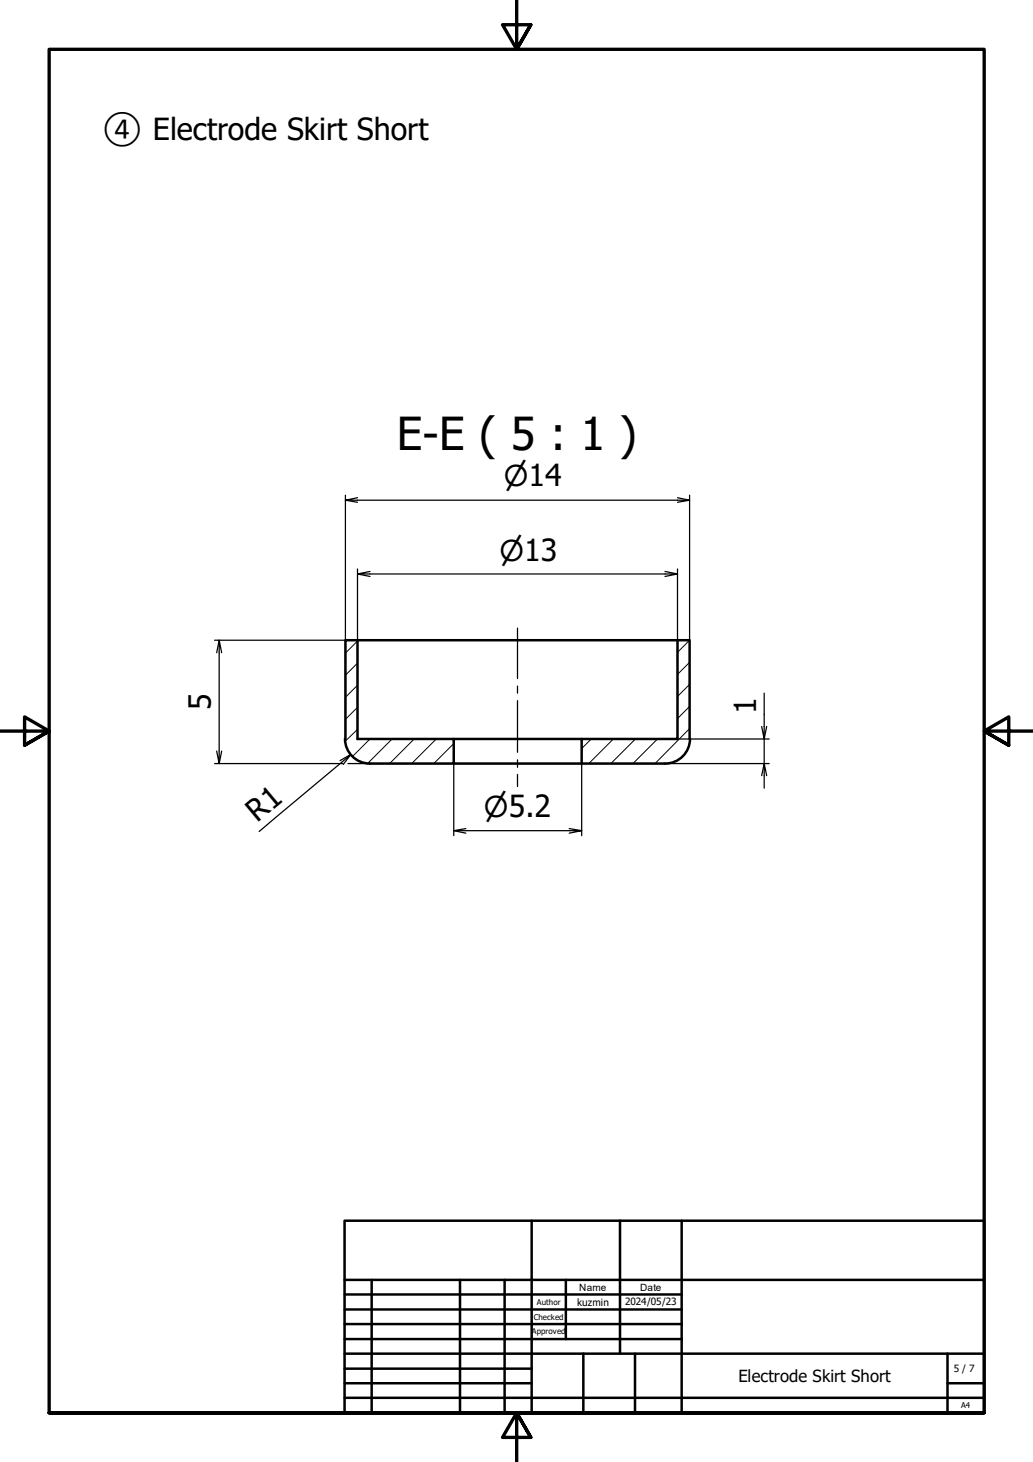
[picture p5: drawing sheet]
<svg xmlns="http://www.w3.org/2000/svg" width="210mm" height="297mm" viewBox="0 0 210 297" stroke-linecap="round" stroke-linejoin="round" font-family="sans-serif">
<!-- layer: Hatch (ISO) -->
<g fill="none" stroke="#000" stroke-width=".2">
<path d="M72.6 139.2l-2.4 2.5M72.6 134.7l-2.4 2.5M72.6 130.2l-2.4 2.5M140.1 139.1l-2.4 2.4M140.1 134.6l-2.4 2.4M140.1 130.1l-2.4 2.4M72.6 148.2l-2.4 2.4M72.6 143.7l-2.4 2.5M75.2 150.1l-3.6 3.6M79.7 150.1l-4.9 5M84.2 150.1l-5 5M88.6 150.1l-4.9 5"/>
<path d="M92.2 151.1l-4.1 4M120.1 150.1l-1.9 2M124.6 150.1l-5 5M129.1 150.1l-5 5M133.6 150.1l-5 5M140.1 148l-7 7.1M140.1 143.5l-2.4 2.5"/>
</g>
<!-- layer: Visible (ISO) -->
<path d="M72.6 130.1h65.1M137.7 130.1v20h-19.5v5h16.9M137.7 130.1h2.4v20M70.1 150.1a5 5 0 0 0 5 5M70.2 150.1v-20h2.4v20h19.6v5h-17M92.2 155.1h26M92.2 150.1h26M140.2 150.1a5 5 0 0 1-5 5" fill="none" stroke="#000" stroke-width=".51"/>
<!-- layer: Border (ISO) -->
<path d="M105 0v10l-2.9-5h5.8l-2.9 5 2.9-5M0 148.5h10l-5-2.8v5.7l5-2.9-5 2.9M210 148.5h-10l5-2.8v5.7l-5-2.9 5 2.9M10 287v-277h190v277h-190h190M107.9 292l-2.9-5 2.9 5h-5.8l2.9-5v10" fill="none" stroke="#000" stroke-width=".68"/>
<!-- layer: Title (ISO) -->
<g fill="none" stroke="#000" stroke-width=".51">
<path d="M70 248h130v39h-130zM108 248v39M126 248v27M138.5 248v39M70 275h130M70 263h68.5M70 266.1h68.5M70 269h68.5M70 272.1h68.5M70 278.1h38M70 260h130M75.5 260v27"/>
<path d="M93.5 260v27M102.5 260v27M115 260v12.1M118.5 275v12M129 275v12M192.5 275v12M70 281h38M70 284h130M192.5 281h7.5"/>
</g>
<!-- layer: Centerline (ISO) -->
<path d="M105.2 127.6v10.3M105.2 139.4v1.4M105.2 142.4v10.5M105.2 154.4v1.5M105.2 157.3v2.5" fill="none" stroke="#000" stroke-width=".25"/>
<!-- layer: Dimension (ISO) -->
<g fill="none" stroke="#000" stroke-width=".25">
<path d="M70.2 101.6l2.4 .5M70.2 100.6v29.5M72.6 101.1l-2.4 .5h69.9l-2.4 .5M72.6 115.6v14.5h-29M72.6 116.6l2.6 .5M75.2 116.1l-2.6 .5h65.1l-2.6 .5M135.1 116.1l2.6 .5M137.7 101.1l2.4 .5M137.7 115.6v14.5M140.1 100.6v29.5M44.5 130.1l-.5 2.5M45 132.6l-.5-2.5v25l-.5-2.5"/>
<path d="M43.6 155.1h26.1M45 152.6l-.5 2.5M69.8 155.3l1.5-2-18.6 15.6M70.7 155.1h4.5M71.3 153.3l-2.2 1.2M92.2 155.1v14.7M118.2 155.1v14.7M135.1 155.1h21.2M137.7 150.1h18.6M155.3 140.8v9.3l-.5-2.5M155.8 157.6l-.5-2.5v5M155.8 147.6l-.5 2.5v5l-.5 2.5"/>
<path d="M92.2 168.8l2.5 .5M94.7 168.3l-2.5 .5h26l-2.5 .5M115.7 168.3l2.5 .5"/>
</g>
<text font-size="9.2" x="80.6" y="91.4">E-E ( 5 : 1 )</text>
<g font-size="6.2">
<text x="20.7" y="28.4">④ Electrode Skirt Short</text>
<text x="42.8" y="144.3" transform="rotate(-90 42.8 144.3)">5</text>
<text x="153.7" y="145.1" transform="rotate(-90 153.7 145.1)">1</text>
<text x="52.2" y="167.2" transform="rotate(-40 52.2 167.2)">R1</text>
</g>
<g font-size="5.8">
<text x="102.4" y="98.8">⌀14</text>
<text x="101.5" y="113.9">⌀13</text>
<text x="98.3" y="166.1">⌀5.2</text>
</g>
<text font-size="3.4" x="150" y="280.8">Electrode Skirt Short</text>
<g font-size="2">
<text x="117.7" y="262.2">Name</text>
<text x="130" y="262.2">Date</text>
<text x="117.3" y="265.3">kuzmin</text>
<text x="127" y="265.1">2024/05/23</text>
<text x="193.8" y="278.7">5 / 7</text>
</g>
<g font-size="1.6">
<text x="108.5" y="268.2">Checked</text>
<text x="109.1" y="265.1">Author</text>
<text x="108" y="271">Approved</text>
<text x="195.3" y="286.1">A4</text>
</g>
</svg>
